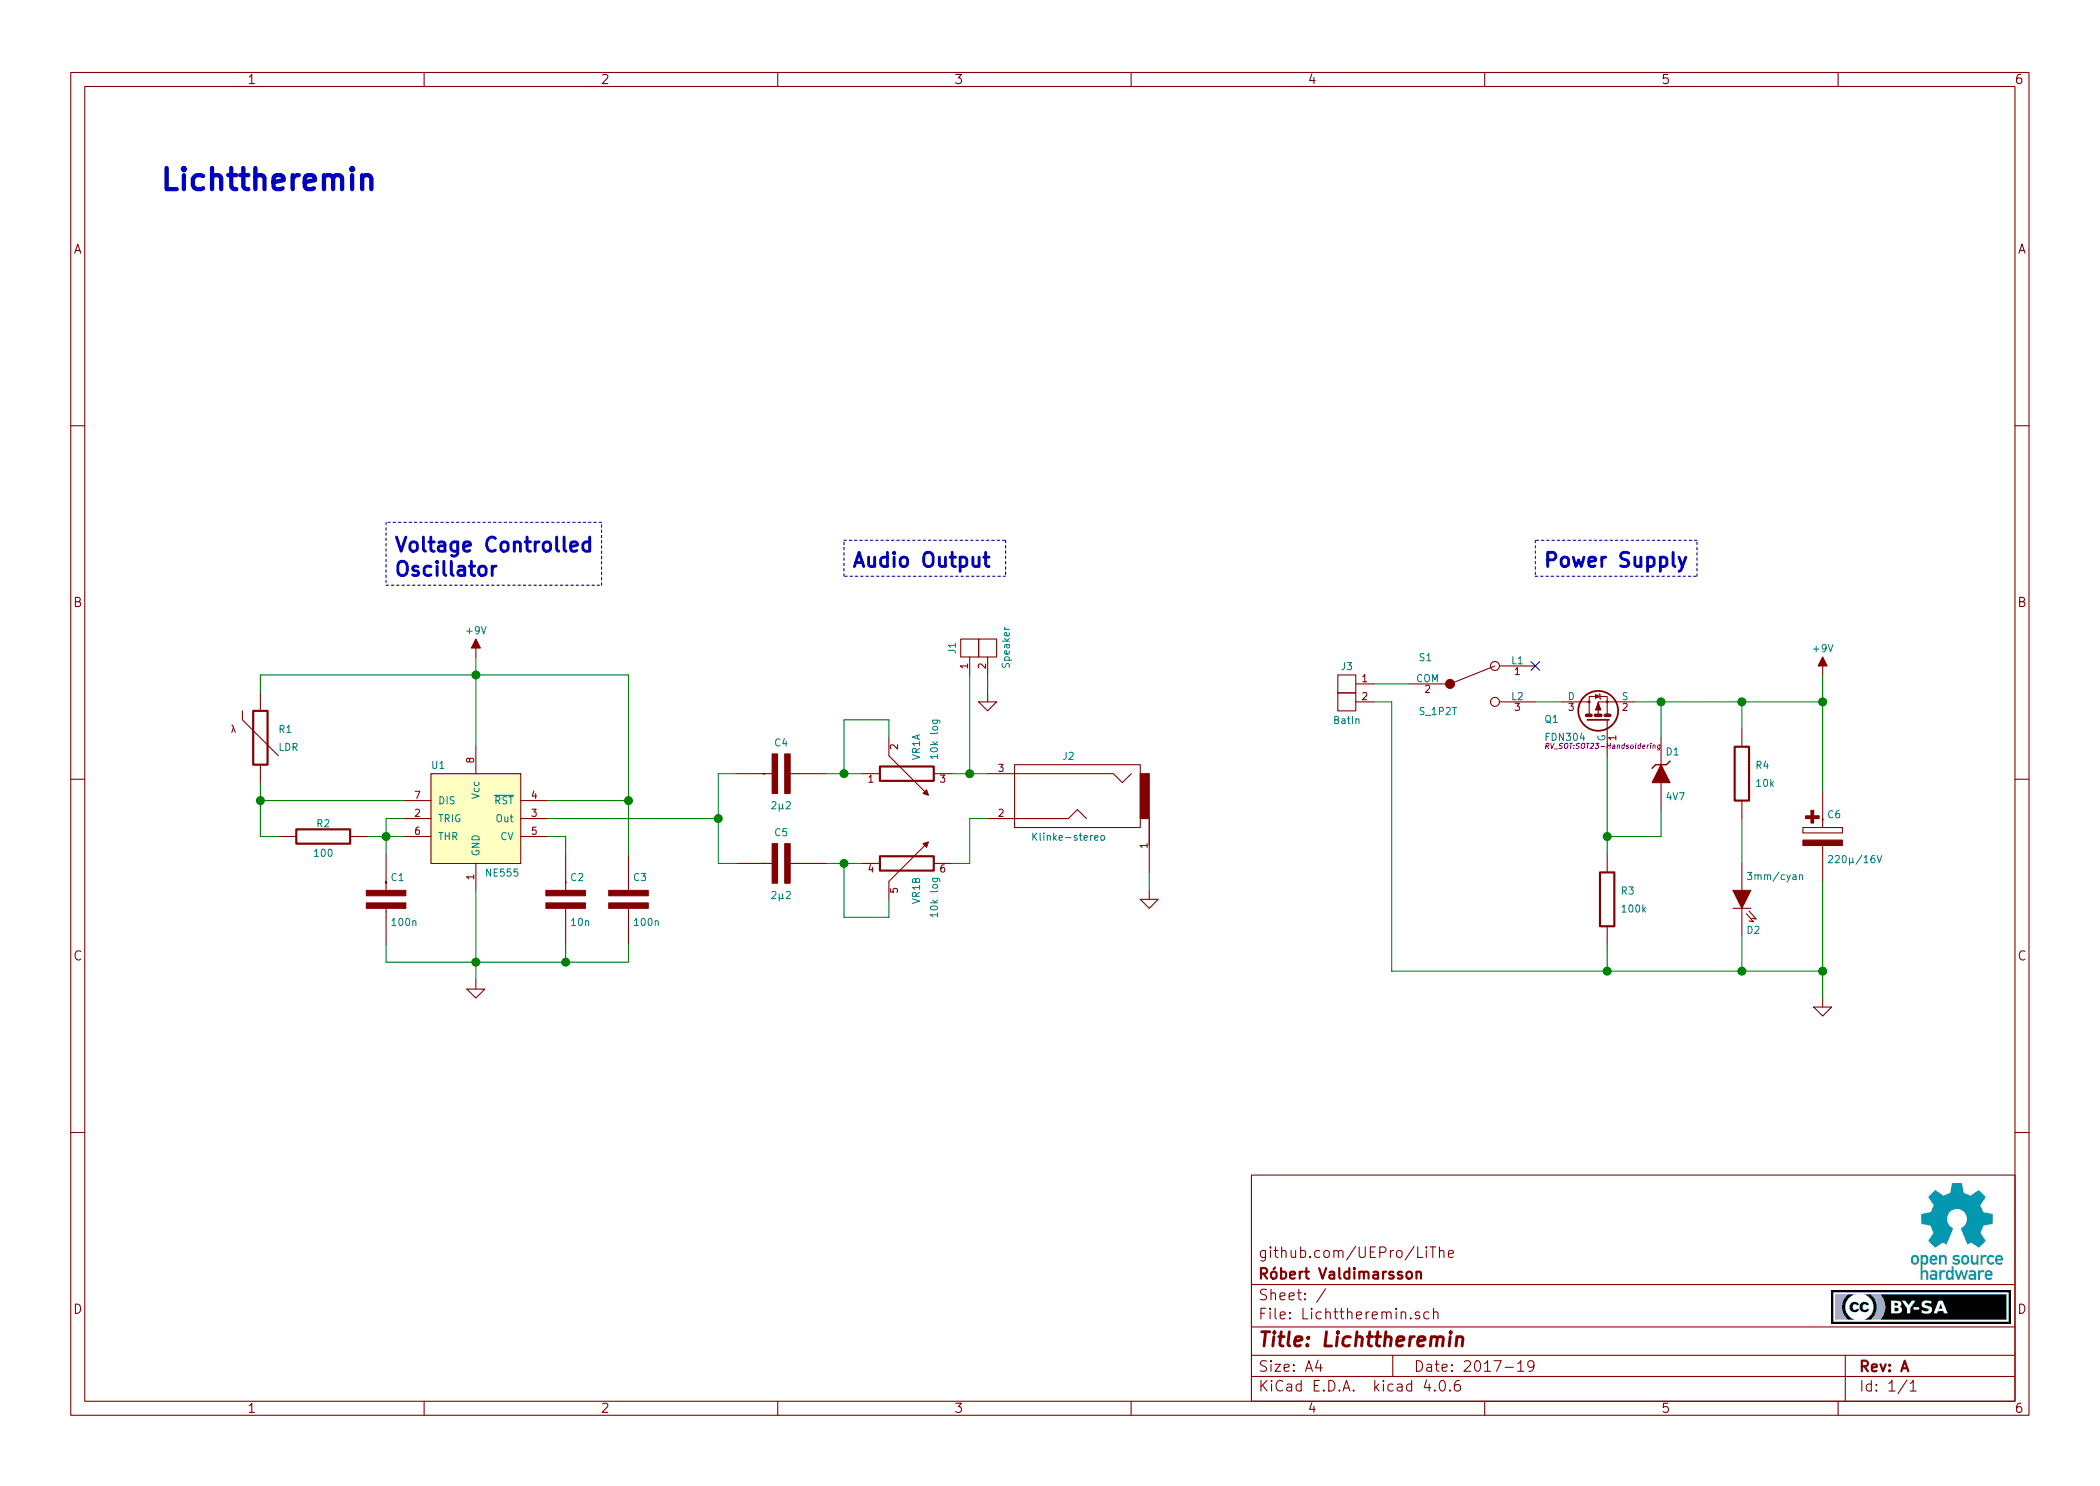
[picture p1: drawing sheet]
EESchema Schematic File Version 2
LIBS:RV_74xx
LIBS:RV_Aktiv
LIBS:RV_Connectors
LIBS:RV_MCU
LIBS:RV_Other
LIBS:RV_Passiv
LIBS:RV_Power
LIBS:RV_Regulators-References
LIBS:RV_Switches
LIBS:RV_Trans-Thyr-Diac-Triac
LIBS:RV_U
LIBS:RV_Valves
LIBS:RV_Voltages
LIBS:Lichttheremin-cache
EELAYER 25 0
EELAYER END
$Descr A4 11693 8268
encoding utf-8
Sheet 1 1
Title "Lichttheremin"
Date "2017-19"
Rev "A"
Comp "Róbert Valdimarsson"
Comment1 "github.com/UEPro/LiThe"
Comment2 ""
Comment3 ""
Comment4 ""
$EndDescr
$Comp
L D_zener-vert-fill D1
U 1 1
P 9250 4300
F 0 "D1" H 9275 4425 40  0000 L CNN
F 1 "4V7" H 9275 4175 40  0000 L CNN
F 2 "RV_SMD_Discrete:Diode_MiniMELF-Handsoldering" V 9250 4300 60  0001 C CNN
F 3 "" V 9250 4300 60  0000 C CNN
	1    9250 4300
	1    0    0    -1  
$EndComp
$Comp
L LED_vert-fill D2
U 1 1
P 9700 5000
F 0 "D2" H 9725 5175 40  0000 L CNN
F 1 "3mm/cyan" H 9725 4875 40  0000 L CNN
F 2 "RV_Discrete:LED_2pin-3mm" V 9700 5000 60  0001 C CNN
F 3 "" V 9700 5000 60  0000 C CNN
	1    9700 5000
	1    0    0    1   
$EndComp
$Comp
L FDN304 Q1
U 1 1
P 8900 4000
F 0 "Q1" V 8900 4300 40  0000 R CNN
F 1 "FDN304" V 8800 4300 40  0000 R CNN
F 2 "RV_SOT:SOT23-Handsoldering" V 8750 4300 29  0000 R CIN
F 3 "" H 8900 4000 60  0000 C CNN
	1    8900 4000
	0    -1   -1   0   
$EndComp
$Comp
L S_1P2T S1
U 1 1
P 8200 3800
F 0 "S1" H 7900 3950 40  0000 L CNN
F 1 "S_1P2T" H 7900 3650 40  0000 L CNN
F 2 "RV_switches:S-Schiebeschalter_China_SPDT" H 8175 3800 60  0001 C CNN
F 3 "" H 8175 3800 60  0000 C CNN
	1    8200 3800
	1    0    0    -1  
$EndComp
$Comp
L R_V R3
U 1 1
P 8950 5000
F 0 "R3" H 9025 5050 40  0000 L CNN
F 1 "100k" H 9025 4950 40  0000 L CNN
F 2 "RV_SMD_Discrete:SMD0805-HandSoldering" V 8880 5000 30  0001 C CNN
F 3 "" H 8950 5000 30  0000 C CNN
	1    8950 5000
	1    0    0    -1  
$EndComp
$Comp
L Conn_1x2 J3
U 1 1
P 7550 3850
F 0 "J3" H 7600 4000 40  0000 C CNN
F 1 "BatIn" H 7600 3700 40  0000 C CNN
F 2 "RV_Connectors:PinArray-100mil-1x2" H 7550 3850 60  0001 C CNN
F 3 "" H 7550 3850 60  0000 C CNN
	1    7550 3850
	-1   0    0    -1  
$EndComp
$Comp
L C_Pol_V C6
U 1 1
P 10150 4650
F 0 "C6" H 10175 4775 40  0000 L CNN
F 1 "220µ/16V" H 10175 4525 40  0000 L CNN
F 2 "RV_Capacitors:C_round-radial-polar-2,5mm-6,3mm" V 10150 4670 60  0001 C CNN
F 3 "" V 10150 4670 60  0000 C CNN
	1    10150 4650
	1    0    0    -1  
$EndComp
$Comp
L R_V R4
U 1 1
P 9700 4300
F 0 "R4" H 9775 4350 40  0000 L CNN
F 1 "10k" H 9775 4250 40  0000 L CNN
F 2 "RV_Resistors:R_axial_400mil" V 9630 4300 30  0001 C CNN
F 3 "" H 9700 4300 30  0000 C CNN
	1    9700 4300
	1    0    0    -1  
$EndComp
NoConn ~ 8550 3700
$Comp
L +9V #PWR01
U 1 1
P 10150 3750
F 0 "#PWR01" H 10150 3900 30  0001 C CNN
F 1 "+9V" H 10150 3900 40  0000 C CNN
F 2 "" H 10150 3750 60  0000 C CNN
F 3 "" H 10150 3750 60  0000 C CNN
	1    10150 3750
	1    0    0    -1  
$EndComp
$Comp
L GND #PWR02
U 1 1
P 10150 5550
F 0 "#PWR02" H 10150 5550 30  0001 C CNN
F 1 "GND" H 10150 5480 30  0001 C CNN
F 2 "" H 10150 5550 60  0000 C CNN
F 3 "" H 10150 5550 60  0000 C CNN
	1    10150 5550
	1    0    0    -1  
$EndComp
Wire Wire Line
	7650 3900 7750 3900
Wire Wire Line
	7750 3900 7750 5400
Wire Wire Line
	7750 5400 10150 5400
Wire Wire Line
	10150 4900 10150 5550
Wire Wire Line
	9700 5200 9700 5400
Connection ~ 9700 5400
Wire Wire Line
	8950 5250 8950 5400
Connection ~ 8950 5400
Connection ~ 10150 5400
Wire Wire Line
	9100 3900 10150 3900
Wire Wire Line
	10150 3750 10150 4400
Connection ~ 10150 3900
Wire Wire Line
	9700 4050 9700 3900
Connection ~ 9700 3900
Wire Wire Line
	9250 4100 9250 3900
Connection ~ 9250 3900
Wire Wire Line
	9700 4800 9700 4550
Wire Wire Line
	8950 4200 8950 4750
Connection ~ 8950 4650
Wire Wire Line
	9250 4500 9250 4650
Wire Wire Line
	9250 4650 8950 4650
Wire Wire Line
	8700 3900 8550 3900
Wire Wire Line
	7850 3800 7650 3800
$Comp
L NE555 U1
U 1 1
P 2650 4550
F 0 "U1" H 2400 4850 40  0000 L CNN
F 1 "NE555" H 2700 4250 40  0000 L CNN
F 2 "RV_DIP:DIP-8_300" H 2650 4550 60  0001 C CNN
F 3 "" H 2650 4550 60  0000 C CNN
	1    2650 4550
	1    0    0    -1  
$EndComp
Wire Wire Line
	3050 4450 3500 4450
$Comp
L C_Bipol_V C2
U 1 1
P 3150 5000
F 0 "C2" H 3175 5125 40  0000 L CNN
F 1 "10n" H 3175 4875 40  0000 L CNN
F 2 "RV_Capacitors:C_rect-radial-bipolar-100mil-2x5mm" V 3150 5020 60  0001 C CNN
F 3 "" V 3150 5020 60  0000 C CNN
	1    3150 5000
	1    0    0    -1  
$EndComp
Wire Wire Line
	3150 4750 3150 4650
Wire Wire Line
	3150 4650 3050 4650
Wire Wire Line
	3150 5250 3150 5350
Wire Wire Line
	2150 5350 3500 5350
Wire Wire Line
	2650 4950 2650 5450
$Comp
L GND #PWR03
U 1 1
P 2650 5450
F 0 "#PWR03" H 2650 5450 30  0001 C CNN
F 1 "GND" H 2650 5380 30  0001 C CNN
F 2 "" H 2650 5450 60  0000 C CNN
F 3 "" H 2650 5450 60  0000 C CNN
	1    2650 5450
	1    0    0    -1  
$EndComp
$Comp
L +9V #PWR04
U 1 1
P 2650 3650
F 0 "#PWR04" H 2650 3800 30  0001 C CNN
F 1 "+9V" H 2650 3800 40  0000 C CNN
F 2 "" H 2650 3650 60  0000 C CNN
F 3 "" H 2650 3650 60  0000 C CNN
	1    2650 3650
	1    0    0    -1  
$EndComp
$Comp
L C_Bipol_V C3
U 1 1
P 3500 5000
F 0 "C3" H 3525 5125 40  0000 L CNN
F 1 "100n" H 3525 4875 40  0000 L CNN
F 2 "RV_Capacitors:C_rect-radial-bipolar-200mil-2,5x7mm" V 3500 5020 60  0001 C CNN
F 3 "" V 3500 5020 60  0000 C CNN
	1    3500 5000
	1    0    0    -1  
$EndComp
Wire Wire Line
	3500 3750 3500 4750
Wire Wire Line
	3500 5350 3500 5250
Connection ~ 3150 5350
Connection ~ 2650 5350
Wire Wire Line
	2650 3650 2650 4150
Connection ~ 2650 3750
Connection ~ 3500 4450
$Comp
L C_Bipol_V C1
U 1 1
P 2150 5000
F 0 "C1" H 2175 5125 40  0000 L CNN
F 1 "100n" H 2175 4875 40  0000 L CNN
F 2 "RV_Capacitors:C_rect-radial-bipolar-200mil-2,5x7mm" V 2150 5020 60  0001 C CNN
F 3 "" V 2150 5020 60  0000 C CNN
	1    2150 5000
	1    0    0    -1  
$EndComp
Wire Wire Line
	2150 5250 2150 5350
$Comp
L R_potentiometer2-vert_stereo VR1
U 1 1
P 5050 4300
F 0 "VR1" H 5125 4250 40  0000 L CNN
F 1 "10k log" H 5125 4150 40  0000 L CNN
F 2 "RV_potentiometer:VR-Alps_R12L_vert" V 4980 4300 30  0001 C CNN
F 3 "" H 5050 4300 30  0000 C CNN
	1    5050 4300
	0    -1   -1   0   
$EndComp
$Comp
L R_potentiometer2-vert_stereo VR1
U 2 1
P 5050 4800
F 0 "VR1" H 5125 4750 40  0000 L CNN
F 1 "10k log" H 5125 4650 40  0000 L CNN
F 2 "RV_potentiometer:VR-Alps_R12L_vert" V 4980 4800 30  0001 C CNN
F 3 "" H 5050 4800 30  0000 C CNN
	2    5050 4800
	0    -1   1    0   
$EndComp
$Comp
L C_Bipol_H C4
U 1 1
P 4350 4300
F 0 "C4" H 4350 4475 40  0000 C CNN
F 1 "2µ2" H 4350 4125 40  0000 C CNN
F 2 "RVp_capacitors:C-Rect_L7_W11_P5" H 4330 4300 60  0001 C CNN
F 3 "" H 4330 4300 60  0000 C CNN
	1    4350 4300
	1    0    0    -1  
$EndComp
$Comp
L C_Bipol_H C5
U 1 1
P 4350 4800
F 0 "C5" H 4350 4975 40  0000 C CNN
F 1 "2µ2" H 4350 4625 40  0000 C CNN
F 2 "RVp_capacitors:C-Rect_L7_W11_P5" H 4330 4800 60  0001 C CNN
F 3 "" H 4330 4800 60  0000 C CNN
	1    4350 4800
	1    0    0    -1  
$EndComp
Wire Wire Line
	4100 4300 4000 4300
Wire Wire Line
	4000 4300 4000 4800
Wire Wire Line
	4000 4800 4100 4800
Wire Wire Line
	3050 4550 4000 4550
Connection ~ 4000 4550
Wire Wire Line
	4600 4300 4800 4300
Wire Wire Line
	4800 4800 4600 4800
Wire Wire Line
	4700 4800 4700 5100
Wire Wire Line
	4700 5100 4950 5100
Wire Wire Line
	4950 5100 4950 5000
Connection ~ 4700 4800
Wire Wire Line
	4700 4300 4700 4000
Wire Wire Line
	4700 4000 4950 4000
Wire Wire Line
	4950 4000 4950 4100
Connection ~ 4700 4300
$Comp
L Klinke-stereo J2
U 1 1
P 5950 4450
F 0 "J2" H 5950 4700 40  0000 C CNN
F 1 "Klinke-stereo" H 5950 4250 40  0000 C CNN
F 2 "RVp_connectors:Lumberg-1503-07-Klinke-3,5mm" H 5950 4450 60  0001 C CNN
F 3 "" H 5950 4450 60  0000 C CNN
	1    5950 4450
	-1   0    0    -1  
$EndComp
Wire Wire Line
	5500 4550 5400 4550
Wire Wire Line
	5400 4550 5400 4800
Wire Wire Line
	5400 4800 5300 4800
Wire Wire Line
	5300 4300 5500 4300
$Comp
L GND #PWR05
U 1 1
P 6400 4950
F 0 "#PWR05" H 6400 4950 30  0001 C CNN
F 1 "GND" H 6400 4880 30  0001 C CNN
F 2 "" H 6400 4950 60  0000 C CNN
F 3 "" H 6400 4950 60  0000 C CNN
	1    6400 4950
	1    0    0    -1  
$EndComp
Wire Wire Line
	6400 4950 6400 4850
$Comp
L Conn_1x2 J1
U 1 1
P 5450 3650
F 0 "J1" H 5500 3800 40  0000 C CNN
F 1 "Speaker" H 5500 3500 40  0000 C CNN
F 2 "RV_Connectors:PinArray-100mil-1x2" H 5450 3650 60  0001 C CNN
F 3 "" H 5450 3650 60  0000 C CNN
	1    5450 3650
	0    -1   -1   0   
$EndComp
Wire Wire Line
	5400 3750 5400 4300
Connection ~ 5400 4300
$Comp
L GND #PWR06
U 1 1
P 5500 3850
F 0 "#PWR06" H 5500 3850 30  0001 C CNN
F 1 "GND" H 5500 3780 30  0001 C CNN
F 2 "" H 5500 3850 60  0000 C CNN
F 3 "" H 5500 3850 60  0000 C CNN
	1    5500 3850
	1    0    0    -1  
$EndComp
Wire Wire Line
	5500 3850 5500 3750
Wire Wire Line
	1450 3750 3500 3750
Wire Wire Line
	2050 4650 2250 4650
Wire Wire Line
	2150 4550 2150 4750
Wire Wire Line
	2150 4550 2250 4550
Connection ~ 2150 4650
$Comp
L R_H R2
U 1 1
P 1800 4650
F 0 "R2" H 1800 4725 40  0000 C CNN
F 1 "100" H 1800 4560 40  0000 C CNN
F 2 "RV_Resistors:R_axial_400mil" H 1800 4580 30  0001 C CNN
F 3 "" V 1800 4650 30  0000 C CNN
	1    1800 4650
	1    0    0    -1  
$EndComp
$Comp
L R_LDR_V R1
U 1 1
P 1450 4100
F 0 "R1" H 1550 4150 40  0000 L CNN
F 1 "LDR" H 1550 4050 40  0000 L CNN
F 2 "SparkFun:SparkFun-PHOTOCELL" V 1380 4100 30  0001 C CNN
F 3 "" H 1450 4100 30  0000 C CNN
	1    1450 4100
	1    0    0    -1  
$EndComp
Wire Wire Line
	1450 3750 1450 3850
Wire Wire Line
	1450 4350 1450 4650
Wire Wire Line
	1450 4650 1550 4650
Wire Wire Line
	2250 4450 1450 4450
Connection ~ 1450 4450
Text Notes 2200 3200 0    79   ~ 16
Voltage Controlled\nOscillator
Wire Notes Line
	2150 3250 3350 3250
Wire Notes Line
	3350 3250 3350 2900
Wire Notes Line
	3350 2900 2150 2900
Wire Notes Line
	2150 2900 2150 3250
Text Notes 4750 3150 0    79   ~ 16
Audio Output
Text Notes 8600 3150 0    79   ~ 16
Power Supply
Wire Notes Line
	9450 3200 9450 3000
Wire Notes Line
	9450 3000 8550 3000
Wire Notes Line
	8550 3000 8550 3200
Wire Notes Line
	8550 3200 9450 3200
Wire Notes Line
	4700 3000 5600 3000
Wire Notes Line
	5600 3000 5600 3200
Wire Notes Line
	5600 3200 4700 3200
Wire Notes Line
	4700 3200 4700 3000
Text Notes 900  1050 0    118  ~ 24
Lichttheremin
$EndSCHEMATC
